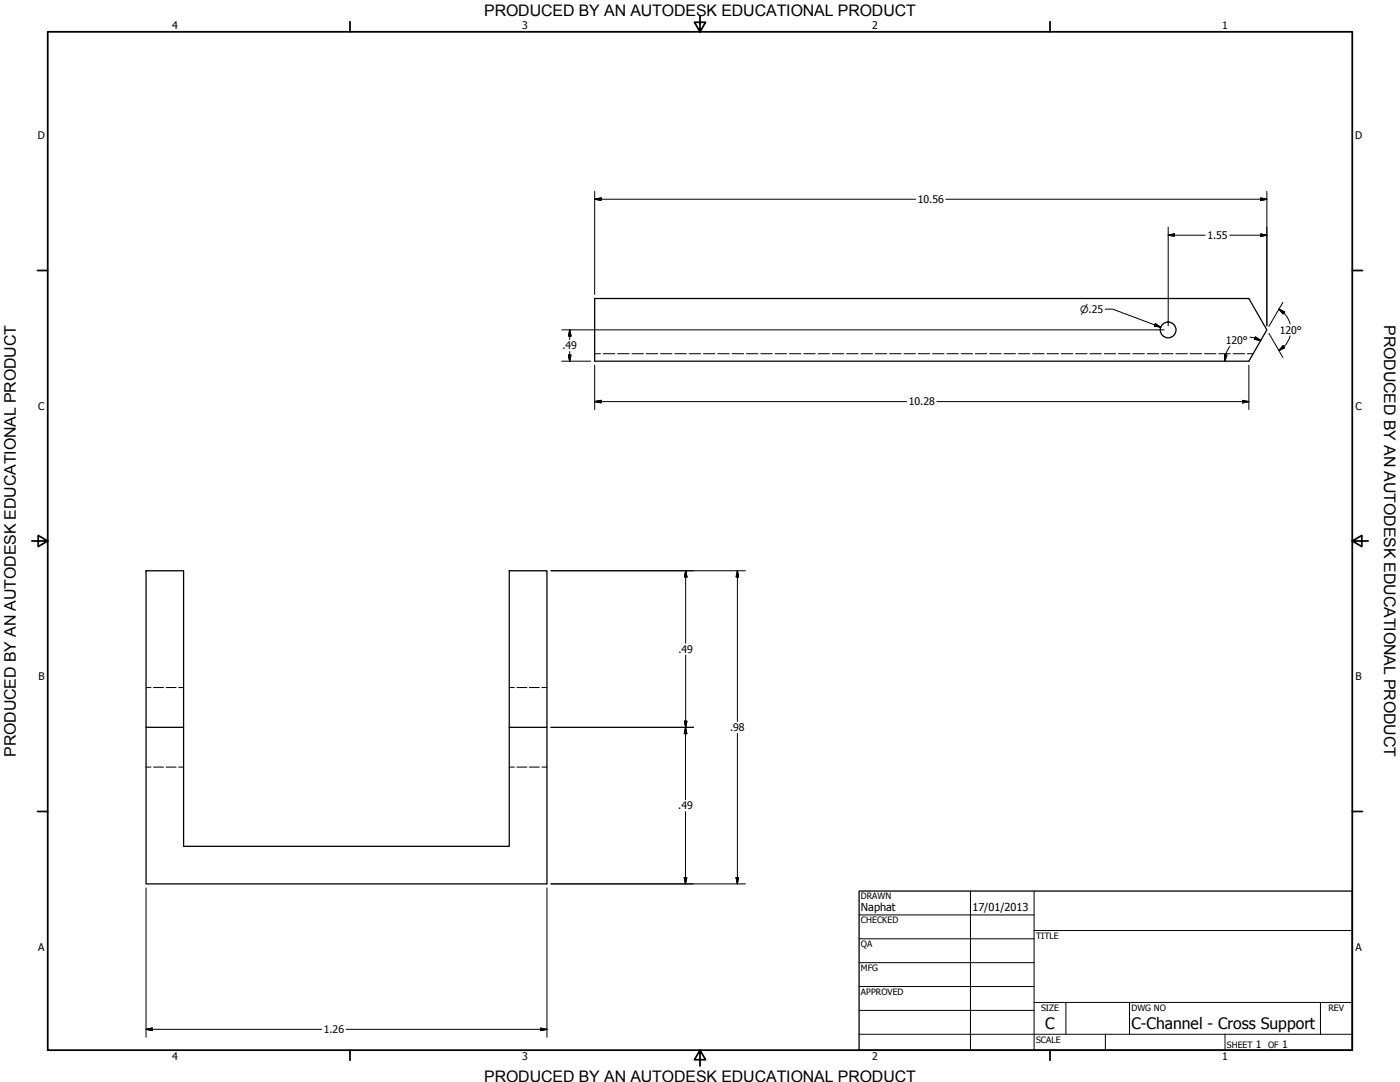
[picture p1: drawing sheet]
<svg xmlns="http://www.w3.org/2000/svg" width="559mm" height="432mm" viewBox="0 0 559 432" stroke-linecap="round" stroke-linejoin="round" font-family="sans-serif">
<!-- layer: Visible (ANSI) -->
<g fill="none" stroke="#000" stroke-width=".51">
<path d="M237.4 119.1h261.1l7.2 12.5-7.2 12.5h-261.1zM58.3 227.8h15v62.5h-15zM203.3 227.8h15v62.5h-15zM58.3 290.3v62.4h160v-62.4M73.3 290.3v47.5h130v-47.5"/>
<circle cx="466.2" cy="131.7" r="3.1"/>
</g>
<!-- layer: Hidden (ANSI) -->
<g fill="none" stroke="#000" stroke-width=".4">
<path d="M237.4 141.2h2.2M240.8 141.2h4.6M246.5 141.2h4.6M252.2 141.2h4.6M257.9 141.2h4.6M263.7 141.2h4.5M269.4 141.2h4.5M275.1 141.2h4.6M280.8 141.2h4.6M286.5 141.2h4.6M292.2 141.2h4.6M297.9 141.2h4.6"/>
<path d="M303.7 141.2h4.5M309.4 141.2h4.5M315.1 141.2h4.6M320.8 141.2h4.6M326.5 141.2h4.6M332.2 141.2h4.6M337.9 141.2h4.6M343.7 141.2h4.5M349.4 141.2h4.5M355.1 141.2h4.6M360.8 141.2h4.6M366.5 141.2h4.6"/>
<path d="M372.2 141.2h4.6M378 141.2h4.5M383.7 141.2h4.5M389.3 141.2h4.6M395 141.2h4.6M400.7 141.2h4.6M406.5 141.2h4.5M412.2 141.2h4.6M417.9 141.2h4.6M423.6 141.2h4.6M429.3 141.2h4.6M435 141.2h4.6"/>
<path d="M440.8 141.2h4.5M446.5 141.2h4.5M452.2 141.2h4.6M457.9 141.2h4.6M463.6 141.2h4.6M469.3 141.2h4.6M475 141.2h4.6M480.8 141.2h4.5M486.5 141.2h4.5M492.2 141.2h4.6M497.9 141.2h2.3M58.3 274.4h2"/>
<path d="M61.3 274.4h4M66.3 274.4h4M71.3 274.4h2M203.3 274.4h2M206.3 274.4h4M211.3 274.4h4M216.3 274.4h2M58.3 306.1h2M61.3 306.1h4M66.3 306.1h4M71.3 306.1h2M203.3 306.1h2"/>
<path d="M206.3 306.1h4M211.3 306.1h4M216.3 306.1h2"/>
</g>
<!-- layer: Border (ANSI) -->
<g fill="none" stroke="#000" stroke-width=".7">
<path d="M19 12.7h520.8v406.4h-520.8zM139.7 8.6v4.1M279.4 6.3v6.4l-2.2-3.8h4.4l-2.2 3.8M419.1 8.6v4.1M15 107.9h4M539.8 107.9h4M12.7 215.9h6.3l-3.8-2.2v4.4l3.8-2.2M539.8 215.9l3.8 2.2v-4.4l-3.8 2.2h6.3M15 323.8h4M539.8 323.8h4M139.7 419.1v4.1M279.4 419.1l2.2 3.8h-4.4l2.2-3.8v6.3"/>
<path d="M419.1 419.1v4.1"/>
</g>
<!-- layer: Title (ANSI) -->
<g fill="none" stroke="#000" stroke-width=".4">
<path d="M387.3 355.6v63.5M412.7 355.6v63.5M342.9 365.1h69.8M342.9 374.6h69.8M412.7 371.3h127.1M342.9 384.2h69.8M342.9 393.7h69.8M342.9 412.7h196.9M342.9 403.2h69.8M412.7 400h127.1M425.4 400v12.7M441.2 412.7v6.4"/>
<path d="M450.8 400v12.7M488.9 412.7v6.4M527 400v12.7"/>
</g>
<path d="M342.9 355.6h196.9v63.5h-196.9z" fill="none" stroke="#000" stroke-width=".51"/>
<!-- layer: Dimension (ANSI) -->
<g fill="none" stroke="#000" stroke-width=".4">
<path d="M237.4 79.5l2.5-.5v1zM237.4 76.3v41.2M237.4 79.5h128.1M377.5 79.5h128.2M503.2 79l2.5 .5-2.5 .5zM505.7 76.3v53.7M466.3 93.9l2.5-.6v1zM466.3 93.9h14.8M466.3 90.7v39.3M490.9 93.9h14.8M503.2 93.3l2.5 .6-2.5 .4zM224.2 131.6h240.5"/>
<path d="M227.4 131.6l.5 2.5h-1zM227.4 131.6v3.9M441.1 123.4h3l19.2 7.2M461.1 129.2l2.2 1.4-2.5-.5zM490.9 138.2l-1.7 3.4M498.9 134.6l2 .3 2.3 1M501.1 134.4l2.1 1.5-2.5-.5zM506.5 133l5.6 9.7M510.5 123.4l2.3 1.1-.7 .8zM510.5 123.4l2.9 2.6 1.5 3.3M512.1 120.6l-5.6 9.6M512.1 138l.7 .8-2.3 1.1z"/>
<path d="M514.9 134.1l-1.5 3.2-1 1.1-1.9 1.5M224.2 144.1h11.6M226.9 141.7h1l-.5 2.4zM227.4 140.3v3.8M237.4 145.7v17.7M488.8 141.6l.9 .1-.8 2.4zM489.2 141.7l-.3 2.4M495.9 159.8l2.6 .5-2.6 .5zM498.5 145.7v17.7M237.4 160.3l2.5-.5v1zM237.4 160.3h124.5M374 160.3h124.5"/>
<path d="M219.9 227.8h77.6M273.7 227.8l.5 2.5h-1zM273.7 227.8v28.9M294.3 227.8l.5 2.5h-1zM294.3 227.8v60.1M273.7 261.4v28.9M219.9 290.3h57M273.2 287.8h1l-.5 2.5zM273.6 290.3l.5 2.5h-1zM273.6 290.3v28.9M294.3 292.7v60M273.6 323.9v28.8"/>
<path d="M58.3 354.3v59.7M218.3 354.3v59.7M219.9 352.7h77.6M273.1 350.3h1l-.5 2.4zM293.8 350.3h1l-.5 2.4zM58.3 410.8l2.5-.5v1zM58.3 410.8h70.1M138.2 410.8h80.1M215.8 410.3l2.5 .5-2.5 .5z"/>
</g>
<g fill="#000" stroke="#000" stroke-width=".4">
<path d="M237.4 79.5l2.5-.5zM237.4 79.5l2.5-.5v1zM466.3 93.9l2.5-.6zM466.3 93.9l2.5-.6v1zM503.2 94.3l2.5-.4zM503.2 93.3l2.5 .6-2.5 .4zM503.2 80l2.5-.5zM503.2 79l2.5 .5-2.5 .5zM227.4 131.6l.5 2.5zM227.4 131.6l.5 2.5h-1zM460.8 130.1l2.5 .5zM461.1 129.2l2.2 1.4-2.5-.5z"/>
<path d="M500.7 135.4l2.5 .5zM501.1 134.4l2.1 1.5-2.5-.5zM512.1 138l-1.6 1.9zM512.1 138l.7 .8-2.3 1.1zM510.5 123.4l2.3 1.1zM510.5 123.4l2.3 1.1-.7 .8zM226.9 141.7l.5 2.4zM226.9 141.7h1l-.5 2.4zM237.4 160.3l2.5-.5zM237.4 160.3l2.5-.5v1zM488.8 141.6l.1 2.5zM488.8 141.6l.9 .1-.8 2.4z"/>
<path d="M495.9 160.8l2.6-.5zM495.9 159.8l2.6 .5-2.6 .5zM273.7 227.8l.5 2.5zM273.7 227.8l.5 2.5h-1zM294.3 227.8l.5 2.5zM294.3 227.8l.5 2.5h-1zM273.2 287.8l.5 2.5zM273.2 287.8h1l-.5 2.5zM273.6 290.3l.5 2.5zM273.6 290.3l.5 2.5h-1zM273.1 350.3l.5 2.4zM273.1 350.3h1l-.5 2.4z"/>
<path d="M293.8 350.3l.5 2.4zM293.8 350.3h1l-.5 2.4zM58.3 410.8l2.5-.5zM58.3 410.8l2.5-.5v1zM215.8 411.3l2.5-.5zM215.8 410.3l2.5 .5-2.5 .5z"/>
</g>
<g font-size="6.4">
<text x="552.4" y="129.8" transform="rotate(90 552.4 129.8)">PRODUCED BY AN AUTODESK EDUCATIONAL PRODUCT</text>
<text x="6.3" y="302" transform="rotate(-90 6.3 302)">PRODUCED BY AN AUTODESK EDUCATIONAL PRODUCT</text>
</g>
<g font-size="6.3">
<text x="193.3" y="6.3">PRODUCED BY AN AUTODESK EDUCATIONAL PRODUCT</text>
<text x="417.2" y="410.6">C</text>
<text x="451.6" y="410.7">C-Channel - Cross Support</text>
<text x="193.3" y="431.8">PRODUCED BY AN AUTODESK EDUCATIONAL PRODUCT</text>
</g>
<g font-size="4.4">
<text x="343.7" y="363.5">Naphat</text>
<text x="388.1" y="363.7">17/01/2013</text>
</g>
<g font-size="4.2">
<text x="68.7" y="11.7">4</text>
<text x="208.4" y="11.7">3</text>
<text x="348.1" y="11.7">2</text>
<text x="487.8" y="11.7">1</text>
<text x="15.1" y="55.5">D</text>
<text x="540.9" y="55.5">D</text>
<text x="366.3" y="81">10.56</text>
<text x="481.9" y="95.3">1.55</text>
<text x="489.3" y="137.4">120°</text>
<text x="510.8" y="133.2">120°</text>
<text x="224.5" y="139.4">.49</text>
<text x="362.7" y="161.8">10.28</text>
<text x="15.2" y="163.4">C</text>
<text x="541" y="163.4">C</text>
<text x="270.8" y="260.5">.49</text>
<text x="15.3" y="271.4">B</text>
<text x="541.1" y="271.4">B</text>
<text x="291.4" y="291.8">.98</text>
<text x="270.7" y="323">.49</text>
<text x="15.2" y="379.3">A</text>
<text x="541" y="379.3">A</text>
<text x="129.2" y="412.3">1.26</text>
<text x="501.3" y="418.3">1</text>
<text x="511.8" y="418.3">1</text>
<text x="68.7" y="423.2">4</text>
<text x="208.4" y="423.2">3</text>
<text x="348.1" y="423.2">2</text>
<text x="487.8" y="423.2">1</text>
</g>
<text font-size="4" x="431.1" y="124.8">⌀.25</text>
<g font-size="3.5">
<text x="343.7" y="358.9">DRAWN</text>
<text x="343.7" y="368.5">CHECKED</text>
<text x="413.5" y="374.6">TITLE</text>
<text x="343.7" y="378">QA</text>
<text x="343.7" y="387.5">MFG</text>
<text x="343.7" y="397.1">APPROVED</text>
<text x="415.5" y="403.4">SIZE</text>
<text x="451.6" y="403.4">DWG NO</text>
<text x="530.3" y="403.4">REV</text>
<text x="413.5" y="416.1">SCALE</text>
<text x="489.7" y="418.3">SHEET</text>
<text x="506.2" y="418.3">OF</text>
</g>
</svg>
